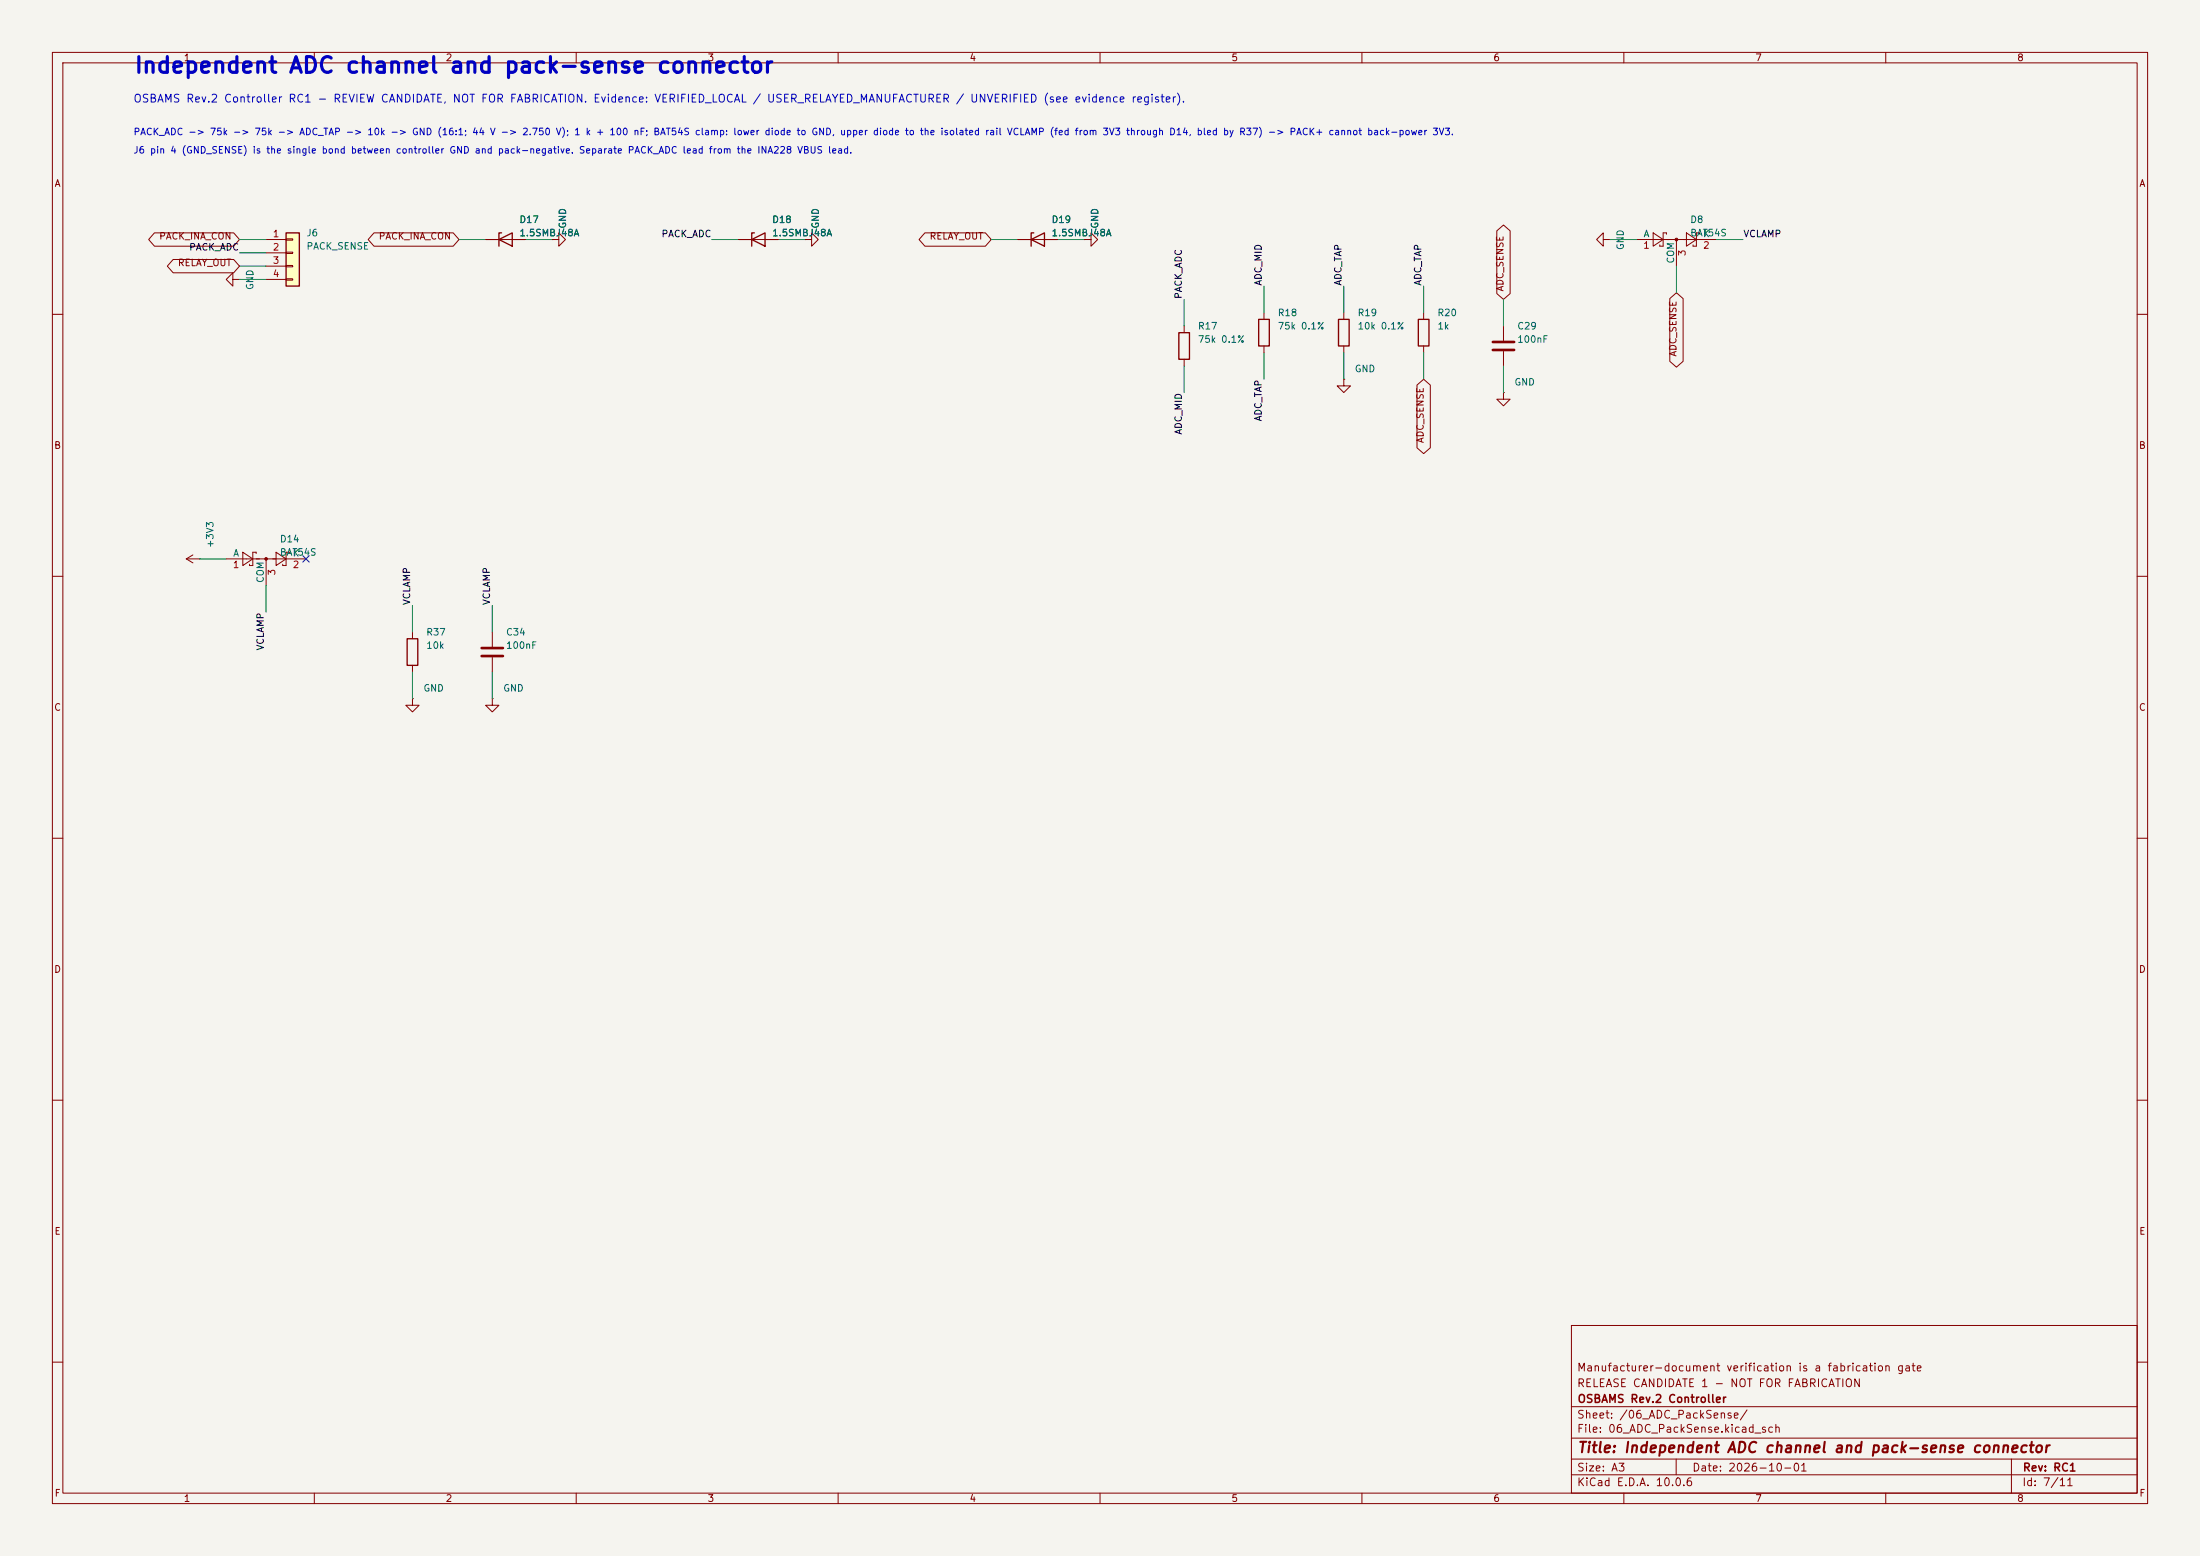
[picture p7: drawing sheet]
<svg xmlns="http://www.w3.org/2000/svg" width="420mm" height="297mm" viewBox="0 0 420 297" stroke-linecap="round" stroke-linejoin="round" font-family="sans-serif">
<path d="M0 0h420v297h-420z" fill="#f5f4ef" stroke="#f5f4ef" stroke-width=".19"/>
<g fill="none" stroke="#840000" stroke-width=".19">
<path d="M10 10h400v277h-400zM12 12h396v273h-396zM60 10v2M110 10v2M160 10v2M210 10v2M260 10v2M310 10v2M360 10v2M92.7 45.7h7.6M105.4 45.7h1.3v-1.2l1.2 1.2-1.2 1.3v-1.3M105.4 45.7h.1"/>
<path d="M141 45.7h7.6M306.1 45.7v-1.2l-1.3 1.2 1.3 1.3v-1.3h1.2M307.3 45.7h.1M10 60h2M408 60h2M10 110h2M43.2 106.7h15.2M46.4 105.4l1.9 1.3-1.9 1.3zM48.9 105.7v-.3h-.6v2.6h-.7v-.3M50.8 106.7v5.1M52.7 105.4l1.9 1.3-1.9 1.3zM55.2 105.7v-.3h-.6v2.6h-.6v-.3"/>
<path d="M408 110h2M10 160h2M408 160h2M10 210h2M408 210h2M300 253h108v32h-108zM10 260h2M300 278.5h108M300 274.5h108M300 268.5h108M320 278.5v3M384 278.5v6.5"/>
<path d="M408 260h2M60 285v2M110 285v2M160 285v2M210 285v2M260 285v2M300 281.5h108M310 285v2M360 285v2"/>
</g>
<path d="M95.2 45.7l2.6-1.2v2.5zM95.8 44.5h-.6v2.5M143.5 45.7l2.5-1.2v2.5zM144 44.5h-.5v2.5" fill="none" stroke="#840000" stroke-width=".25"/>
<circle cx="50.8" cy="106.7" r=".25" fill="#840000" stroke="#840000" stroke-width=".19"/>
<path d="M54.6 44.5h2.5v10.1h-2.5z" fill="#ffffc2"/>
<path d="M54.6 44.5h2.5v10.1h-2.5zM196.8 45.7l2.6-1.2v2.5zM197.4 44.5h-.6v2.5M225 63.5h2.1v5.1h-2.1zM240.3 61h2v5h-2zM255.5 61h2.1v5h-2.1zM270.8 61h2v5h-2zM77.7 121.9h2.1v5.1h-2.1z" fill="none" stroke="#840000" stroke-width=".25"/>
<g fill="none" stroke="#840000" stroke-width=".19">
<path d="M29.5 44.4h15.1l1.1 1.3-1.1 1.3h-15.1l-1.1-1.3zM33.1 49.5h11.5l1.1 1.3-1.1 1.3h-11.5l-1.2-1.3zM44.4 53.3v-1.2l-1.2 1.2 1.2 1.3v-1.3h1.3M45.7 53.3h.1M50.8 45.7h3.8M50.8 48.3h3.8M50.8 50.8h3.8M50.8 53.3h3.8M54.6 45.6h1.3v.2h-1.3zM54.6 48.1h1.3v.3h-1.3zM54.6 50.7h1.3v.2h-1.3zM54.6 53.2h1.3v.3h-1.3z"/>
<path d="M71.4 44.4h15.1l1.1 1.3-1.1 1.3h-15.1l-1.1-1.3zM92.7 45.7h2.5M97.8 45.7h2.5M105.4 45.7h.1M141 45.7h2.5M146 45.7h2.6M153.7 45.7h1.2v-1.2l1.3 1.2-1.3 1.3v-1.3M153.7 45.7h.1M176.6 44.4h11.5l1.1 1.3-1.1 1.3h-11.5l-1.1-1.3zM194.3 45.7h7.6M207 45.7h1.3v-1.2l1.2 1.2-1.2 1.3v-1.3M207 45.7h.1"/>
<path d="M241.3 59.7v1.3M256.5 59.7v1.3M271.8 59.7v1.3M285.7 44.1l1.3-1.2 1.3 1.2v11.9l-1.3 1.2-1.3-1.2zM312.4 45.7h15.3M315.6 44.5l1.9 1.2-1.9 1.3zM318.1 44.7v-.2h-.6v2.5h-.6v-.3M318.8 57l1.2-1.1 1.3 1.1v12l-1.3 1.1-1.2-1.1zM320 45.7v5.1M321.9 44.5l1.9 1.2-1.9 1.3zM324.5 44.7v-.2h-.7v2.5h-.6v-.3M226.1 62.2v1.3"/>
<path d="M226.1 68.6v1.3M241.3 66v1.3M256.5 72.4v1.3h1.3l-1.3 1.2-1.2-1.2h1.2M256.5 72.4h.1M256.5 66v1.3M270.5 73.5l1.3-1.1 1.3 1.1v12l-1.3 1.1-1.3-1.1zM271.8 66v1.3M287 74.9v1.3h1.3l-1.3 1.3-1.3-1.3h1.3M287 74.9h.1M287 62.2v2.8M287 67.1v2.8M35.6 106.7l1.2 .7"/>
<path d="M35.6 106.7h2.5M36.8 105.9l-1.2 .8M38.1 106.7h.1M78.7 133.4v1.2h1.3l-1.3 1.3-1.2-1.3h1.2M78.7 133.4h.1M78.7 120.7v1.2M78.7 127v1.3M94 133.4v1.2h1.2l-1.2 1.3-1.3-1.3h1.3M94 133.4h.1M94 120.7v2.7M94 125.5v2.8"/>
</g>
<circle cx="320" cy="45.7" r=".25" fill="#840000" stroke="#840000" stroke-width=".19"/>
<path d="M285 65.3h4.1M285 66.8h4.1M91.9 123.7h4.1M91.9 125.2h4.1" fill="none" stroke="#840000" stroke-width=".51"/>
<g fill="none" stroke="#009600" stroke-width=".19">
<path d="M45.7 50.8h5.1M45.7 53.3h5.1M45.7 45.7h5.1M45.7 48.3h5.1M87.6 45.7h5.1M100.3 45.7h5.1M135.9 45.7h5.1M148.6 45.7h5.1M189.2 45.7h5.1M201.9 45.7h5.1M226.1 57.2v5M241.3 54.6v5.1"/>
<path d="M256.5 54.6v5.1M271.8 54.6v5.1M287 57.2v5M307.3 45.7h5.1M320 50.8v5.1M327.7 45.7h5M226.1 69.9v5M241.3 67.3v5.1M256.5 67.3v5.1M271.8 67.3v5.1M287 69.9v5M38.1 106.7h5.1"/>
<path d="M50.8 111.8v5M78.7 115.6v5.1M94 115.6v5.1M78.7 128.3v5.1M94 128.3v5.1"/>
</g>
<path d="M57.8 106.1l1.2 1.2M59 106.1l-1.2 1.2" fill="none" stroke="#000084" stroke-width=".19"/>
<text font-size="3" fill="#0000c2" x="25.5" y="14.7">Independent ADC channel and pack-sense connector</text>
<text font-size="2" fill="#840000" x="301" y="277.8">Title: Independent ADC channel and pack-sense connector</text>
<text font-size="1.5" fill="#0000c2" x="25.4" y="19.9">OSBAMS Rev.2 Controller RC1 - REVIEW CANDIDATE, NOT FOR FABRICATION. Evidence: VERIFIED_LOCAL / USER_RELAYED_MANUFACTURER / UNVERIFIED (see evidence register).</text>
<g font-size="1.5" fill="#840000">
<text x="300.9" y="262.1">Manufacturer-document verification is a fabrication gate</text>
<text x="300.9" y="265.1">RELEASE CANDIDATE 1 - NOT FOR FABRICATION</text>
<text x="301" y="268.1">OSBAMS Rev.2 Controller</text>
<text x="300.9" y="273.8">File: 06_ADC_PackSense.kicad_sch</text>
<text x="300.9" y="271.1">Sheet: /06_ADC_PackSense/</text>
<text x="300.9" y="281.2">Size: A3</text>
<text x="322.9" y="281.2">Date: 2026-10-01</text>
<text x="386" y="281.2">Rev: RC1</text>
<text x="300.9" y="284">KiCad E.D.A. 10.0.6</text>
<text x="385.9" y="284">Id: 7/11</text>
</g>
<g font-size="1.3" fill="#840000">
<text x="35" y="12">1</text>
<text x="85" y="12">2</text>
<text x="135" y="12">3</text>
<text x="185" y="12">4</text>
<text x="235" y="12">5</text>
<text x="285" y="12">6</text>
<text x="335" y="12">7</text>
<text x="385" y="12">8</text>
<text x="10.3" y="36">A</text>
<text x="408.3" y="36">A</text>
<text x="30.3" y="46">PACK_INA_CON</text>
<text x="72.2" y="46">PACK_INA_CON</text>
<text x="177.4" y="46">RELAY_OUT</text>
<text x="33.8" y="51.1">RELAY_OUT</text>
<text x="287.3" y="55.7" transform="rotate(-90 287.3 55.7)">ADC_SENSE</text>
<text x="320.4" y="68.2" transform="rotate(-90 320.4 68.2)">ADC_SENSE</text>
<text x="10.2" y="86">B</text>
<text x="272.1" y="84.7" transform="rotate(-90 272.1 84.7)">ADC_SENSE</text>
<text x="408.2" y="86">B</text>
<text x="10.2" y="136">C</text>
<text x="408.2" y="136">C</text>
<text x="10.2" y="186">D</text>
<text x="408.2" y="186">D</text>
<text x="10.3" y="236">E</text>
<text x="408.3" y="236">E</text>
<text x="10.3" y="286">F</text>
<text x="35" y="287">1</text>
<text x="85" y="287">2</text>
<text x="135" y="287">3</text>
<text x="185" y="287">4</text>
<text x="235" y="287">5</text>
<text x="285" y="287">6</text>
<text x="335" y="287">7</text>
<text x="385" y="287">8</text>
<text x="408.3" y="286">F</text>
</g>
<g font-size="1.3" fill="#0000c2">
<text x="25.4" y="29.6">J6 pin 4 (GND_SENSE) is the single bond between controller GND and pack-negative. Separate PACK_ADC lead from the INA228 VBUS lead.</text>
<text x="25.4" y="26.1">PACK_ADC -&gt; 75k -&gt; 75k -&gt; ADC_TAP -&gt; 10k -&gt; GND (16:1; 44 V -&gt; 2.750 V); 1 k + 100 nF; BAT54S clamp: lower diode to GND, upper diode to the isolated rail VCLAMP (fed from 3V3 through D14, bled by R37) -&gt; PACK+ cannot back-power 3V3.</text>
</g>
<g font-size="1.3" fill="#a90000">
<text x="52" y="45.6">1</text>
<text x="313.6" y="47.8">1</text>
<text x="325" y="47.8">2</text>
<text x="52" y="48.1">2</text>
<text x="52" y="50.7">3</text>
<text x="52" y="53.2">4</text>
<text x="322.1" y="49" transform="rotate(-90 322.1 49)">3</text>
<text x="44.4" y="108.7">1</text>
<text x="52.9" y="110" transform="rotate(-90 52.9 110)">3</text>
<text x="55.8" y="108.7">2</text>
</g>
<g font-size="1.3" fill="#006464">
<text x="58.4" y="45.4">J6</text>
<text x="58.4" y="48">PACK_SENSE</text>
<text x="99" y="42.9">D17</text>
<text x="99" y="45.4">1.5SMBJ48A</text>
<text x="108.4" y="43.7" transform="rotate(-90 108.4 43.7)">GND</text>
<text x="147.3" y="42.9">D18</text>
<text x="147.3" y="45.4">1.5SMBJ48A</text>
<text x="156.6" y="43.7" transform="rotate(-90 156.6 43.7)">GND</text>
<text x="200.6" y="42.9">D19</text>
<text x="200.6" y="45.4">1.5SMBJ48A</text>
<text x="210" y="43.7" transform="rotate(-90 210 43.7)">GND</text>
<text x="310.3" y="47.8" transform="rotate(-90 310.3 47.8)">GND</text>
<text x="313.7" y="45.6">A</text>
<text x="322.6" y="42.9">D8</text>
<text x="322.6" y="45.4">BAT54S</text>
<text x="325" y="45.6">K</text>
<text x="319.9" y="50.4" transform="rotate(-90 319.9 50.4)">COM</text>
<text x="48.7" y="55.4" transform="rotate(-90 48.7 55.4)">GND</text>
<text x="228.6" y="63.2">R17</text>
<text x="228.6" y="65.7">75k 0.1%</text>
<text x="243.8" y="60.7">R18</text>
<text x="243.8" y="63.2">75k 0.1%</text>
<text x="259.1" y="60.7">R19</text>
<text x="259.1" y="63.2">10k 0.1%</text>
<text x="274.3" y="60.7">R20</text>
<text x="274.3" y="63.2">1k</text>
<text x="289.5" y="63.2">C29</text>
<text x="289.5" y="65.7">100nF</text>
<text x="258.5" y="71.4">GND</text>
<text x="289" y="73.9">GND</text>
<text x="41.1" y="104.7" transform="rotate(-90 41.1 104.7)">+3V3</text>
<text x="44.4" y="106.5">A</text>
<text x="53.3" y="103.8">D14</text>
<text x="53.3" y="106.4">BAT54S</text>
<text x="55.8" y="106.5">K</text>
<text x="50.7" y="111.4" transform="rotate(-90 50.7 111.4)">COM</text>
<text x="81.3" y="121.6">R37</text>
<text x="81.3" y="124.2">10k</text>
<text x="96.5" y="121.6">C34</text>
<text x="96.5" y="124.2">100nF</text>
<text x="80.7" y="132.3">GND</text>
<text x="96" y="132.3">GND</text>
</g>
<g font-size="1.3" fill="#0f0f0f">
<text x="126.2" y="45.6">PACK_ADC</text>
<text x="332.7" y="45.6">VCLAMP</text>
<text x="36" y="48.1">PACK_ADC</text>
<text x="225.9" y="57.2" transform="rotate(-90 225.9 57.2)">PACK_ADC</text>
<text x="241.2" y="54.6" transform="rotate(-90 241.2 54.6)">ADC_MID</text>
<text x="256.4" y="54.6" transform="rotate(-90 256.4 54.6)">ADC_TAP</text>
<text x="271.7" y="54.6" transform="rotate(-90 271.7 54.6)">ADC_TAP</text>
<text x="225.9" y="83.1" transform="rotate(-90 225.9 83.1)">ADC_MID</text>
<text x="241.2" y="80.5" transform="rotate(-90 241.2 80.5)">ADC_TAP</text>
<text x="78.6" y="115.6" transform="rotate(-90 78.6 115.6)">VCLAMP</text>
<text x="93.9" y="115.6" transform="rotate(-90 93.9 115.6)">VCLAMP</text>
<text x="50.7" y="124.3" transform="rotate(-90 50.7 124.3)">VCLAMP</text>
</g>
</svg>
